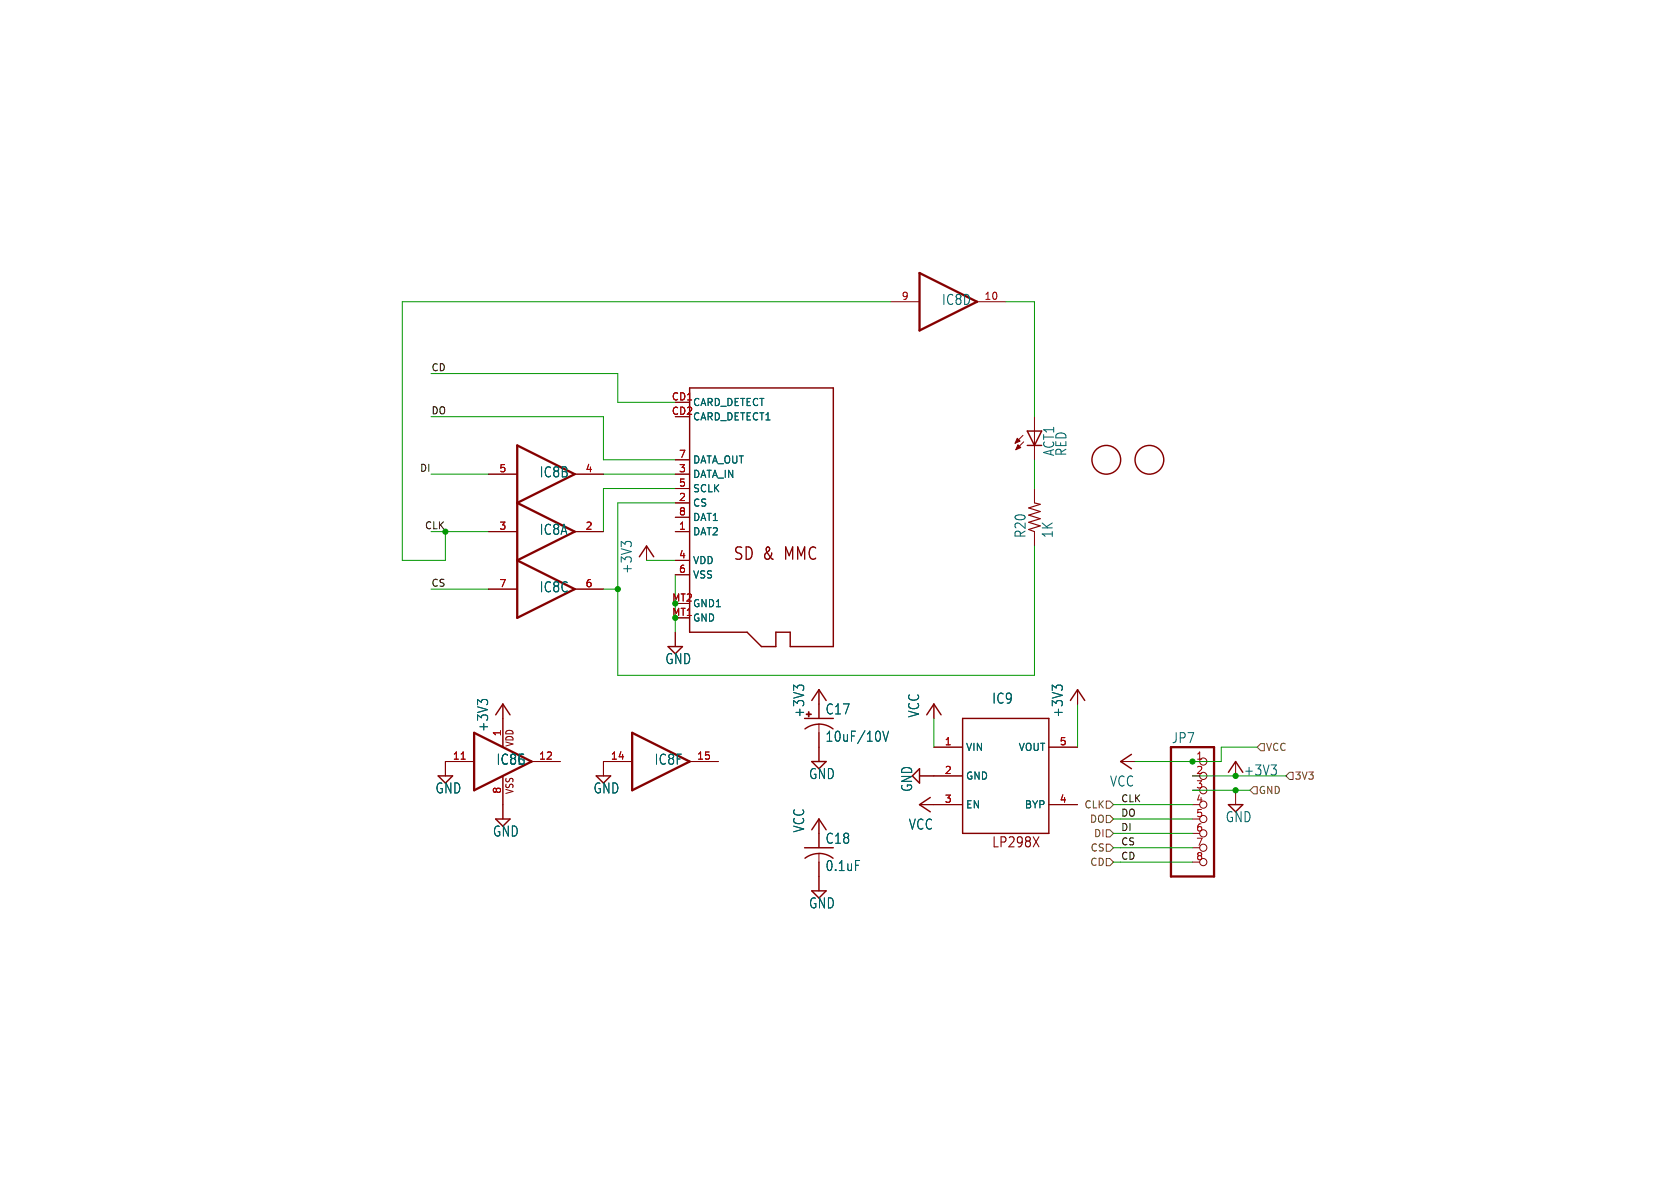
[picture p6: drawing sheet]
<svg xmlns="http://www.w3.org/2000/svg" width="297mm" height="210mm" viewBox="0 0 297 210" stroke-linecap="round" stroke-linejoin="round" font-family="sans-serif">
<g fill="none" stroke="#840000" stroke-width=".25">
<path d="M121.9 68.6h25.4v45.7h-7.6v-2.5h-2.5v2.5h-2.6l-2.5-2.5h-10.2zM181.6 78.7h2.5M181.6 76.2h2.5l-1.2 2.5zM113 98.4l1.3-1.9 1.3 1.9M118.1 114.3h2.5l-1.2 1.3zM77.5 137.2h2.5l-1.3 1.2zM87.6 126.4l1.3-1.9 1.3 1.9M105.4 137.2h2.5l-1.2 1.2zM142.2 127h5.1M143.5 134.6h2.5l-1.2 1.3zM143.5 123.8l1.3-1.9 1.2 1.9M144.8 128a4.1 4.1 0 0 0-2.5 .9"/>
<path d="M144.8 128a4.1 4.1 0 0 1 2.5 .9M162.6 135.9v2.5l-1.3-1.2zM163.8 126.4l1.3-1.9 1.3 1.9M170.2 127h15.2v20.3h-15.2zM189.2 123.8l1.3-1.9 1.3 1.9M200 133.4l-1.9 1.2 1.9 1.3M217.2 136.5l1.2-1.9 1.3 1.9M87.6 144.8h2.6l-1.3 1.3zM142.2 149.9h5.1M143.5 157.5h2.5l-1.2 1.3zM143.5 146.7l1.3-1.9 1.2 1.9M144.8 150.9a4.1 4.1 0 0 0-2.5 .8"/>
<path d="M144.8 150.9a4.1 4.1 0 0 1 2.5 .8M164.5 141l-1.9 1.2 1.9 1.3M217.2 142.2h2.5l-1.3 1.3z"/>
<circle cx="195.6" cy="81.3" r="2.54"/>
<circle cx="203.2" cy="81.3" r="2.54"/>
</g>
<g fill="none" stroke="#840000" stroke-width=".18">
<path d="M157.5 53.3h5.1M172.7 53.3h5.1M180.8 77l-1.3 1.4M181 78.1l-1.4 1.4M182.9 73.7v7.6M86.4 94h5M86.4 83.8h5M101.6 94h5.1M101.6 83.8h5.1M114.3 96.5v2.6M119.4 94h2.5M119.4 88.9h2.5"/>
<path d="M119.4 83.8h2.5M119.4 99.1h2.5M119.4 86.4h2.5M119.4 81.3h2.5M119.4 91.4h2.5M182.9 86.4v2.5M182.9 94v2.5M86.4 104.1h5M101.6 104.1h5.1M119.4 101.6h2.5M119.4 111.8v2.5M83.8 134.6h-5.1v2.6"/>
<path d="M88.9 124.5v7.6M88.9 137.2v7.6M94 134.6h5.1M111.8 134.6h-5.1v2.6M121.9 134.6h5.1M144.8 121.9v5.1M144.8 128v6.6M162.6 137.2h7.6M165.1 124.5v2.5M165.1 132.1h5.1M185.4 132.1h5.1M190.5 121.9v2.6"/>
<path d="M198.1 134.6h2.6M210.8 134.6h1.3M210.8 139.7h1.3M218.4 134.6v2.6M218.4 139.7v2.5M144.8 144.8v5.1M144.8 150.9v6.6M162.6 142.2h7.6M185.4 142.2h5.1M210.8 144.8h1.3M210.8 147.3h1.3M210.8 149.9h1.3"/>
<path d="M210.8 152.4h1.3"/>
<circle cx="212.7" cy="137.2" r=".63"/>
<circle cx="212.7" cy="134.6" r=".63"/>
<circle cx="212.7" cy="139.7" r=".63"/>
<circle cx="212.7" cy="147.3" r=".63"/>
<circle cx="212.7" cy="152.4" r=".63"/>
<circle cx="212.7" cy="142.2" r=".63"/>
<circle cx="212.7" cy="144.8" r=".63"/>
<circle cx="212.7" cy="149.9" r=".63"/>
</g>
<path d="M162.6 48.3l10.1 5-10.1 5.1zM91.4 78.7l10.2 5.1-10.2 5.1 10.2 5.1-10.2 5.1 10.2 5-10.2 5.1zM83.8 129.5l10.2 5.1-10.2 5.1zM111.8 129.5l10.1 5.1-10.1 5.1zM207 132.1h7.6v22.8h-7.6z" fill="none" stroke="#840000" stroke-width=".41"/>
<path d="M81.5 134.2h.7" fill="none" stroke="#a90000" stroke-width=".18"/>
<path d="M110.5 96.2l-.7-.5v.9M110.7 95.8h.7M85.1 124.2l-.7-.5v.9M85.3 123.7h.7M141 121.6l-.7-.5v.9M141.2 121.2h.7M156.1 129.3l.5 1.7 .5-1.7M186.7 121.6l-.7-.5v.9M186.9 121.2h.7M224.7 135.2h.9l-.5 .7M225.6 136.1v.7" fill="none" stroke="#006464" stroke-width=".18"/>
<path d="M182.9 88.9l1 .3-2 .6 2 .6-2 .7 2 .6-2 .6 2 .7-2 .6 1 .4" fill="none" stroke="#840000" stroke-width=".2"/>
<g fill="#840000" stroke="#840000" stroke-width=".18">
<path d="M179.8 77.5l.5 .5-.8 .4z"/>
<path d="M180 78.6l.5 .5-.9 .4z"/>
<path d="M142.5 126.2h.9v.1h-.9z"/>
</g>
<path d="M182.7 147.9l1 1.8M183.7 147.9l-1 1.8" fill="none" stroke="#840000" stroke-width=".19"/>
<path d="M221.6 139.1h.6v1.2h-.6l-.6-.6zM222.9 131.4h.6v1.3h-.6l-.7-.6zM228 136.5h.6v1.3h-.6l-.7-.6zM195.6 151.8h.6l.6 .6-.6 .6h-.6zM195.6 149.2h.6l.6 .7-.6 .6h-.6zM195.6 144.1h.6l.6 .7-.6 .6h-.6zM195.6 141.6h.6l.6 .6-.6 .7h-.6zM195.6 146.7h.6l.6 .6-.6 .7h-.6z" fill="none" stroke="#725600" stroke-width=".18"/>
<g fill="none" stroke="#009600" stroke-width=".18">
<path d="M157.5 53.3h-86.4v45.8h7.6v-5.1h7.7M177.8 53.3h5.1v20.4M76.2 66h33v5.1h10.2M76.2 73.7h30.5v7.6h12.7M76.2 83.8h10.2M106.7 83.8h12.7M114.3 99.1h5.1M119.4 88.9h-10.2v30.5h73.7v-22.9M119.4 86.4h-12.7v7.6M182.9 81.3v5.1M76.2 104.1h10.2M106.7 104.1h2.5"/>
<path d="M119.4 101.6v10.2M165.1 127v5.1M190.5 124.5v7.6M210.8 139.7h10.2M210.8 137.2h16.5M222.2 132.1h-6.3v2.5h-15.2M196.8 152.4h14M196.8 147.3h14M196.8 149.9h14M196.8 142.2h14M196.8 144.8h14"/>
</g>
<g fill="#009600" stroke="#009600" stroke-width=".18">
<circle cx="119.4" cy="106.7" r=".46"/>
<circle cx="119.4" cy="109.2" r=".46"/>
<circle cx="78.7" cy="94" r=".46"/>
<circle cx="109.2" cy="104.1" r=".46"/>
<circle cx="218.4" cy="137.2" r=".46"/>
<circle cx="210.8" cy="134.6" r=".46"/>
<circle cx="218.4" cy="139.7" r=".46"/>
</g>
<g font-size="3" fill="#840000">
<text x="129.5" y="99.3">SD &amp;</text>
<text x="138.9" y="99.3">MMC</text>
</g>
<g font-size="2.5" fill="#006464">
<text x="166.4" y="54.1">IC8D</text>
<text x="186.6" y="80.7" transform="rotate(-90 186.6 80.7)">ACT1</text>
<text x="188.7" y="80.7" transform="rotate(-90 188.7 80.7)">RED</text>
<text x="95.3" y="84.6">IC8B</text>
<text x="95.3" y="94.8">IC8A</text>
<text x="181.5" y="95.2" transform="rotate(-90 181.5 95.2)">R20</text>
<text x="186.3" y="95.2" transform="rotate(-90 186.3 95.2)">1K</text>
<text x="111.9" y="101.5" transform="rotate(-90 111.9 101.5)">+3V3</text>
<text x="95.3" y="104.9">IC8C</text>
<text x="117.5" y="117.6">GND</text>
<text x="175.3" y="124.6">IC9</text>
<text x="86.5" y="129.5" transform="rotate(-90 86.5 129.5)">+3V3</text>
<text x="142.4" y="126.9" transform="rotate(-90 142.4 126.9)">+3V3</text>
<text x="145.9" y="126.5">C17</text>
<text x="145.9" y="131.3">10uF/10V</text>
<text x="162.7" y="126.9" transform="rotate(-90 162.7 126.9)">VCC</text>
<text x="188.1" y="126.9" transform="rotate(-90 188.1 126.9)">+3V3</text>
<text x="207.1" y="131.6">JP7</text>
<text x="87.7" y="135.4">IC8E</text>
<text x="115.6" y="135.4">IC8F</text>
<text x="142.9" y="137.9">GND</text>
<text x="219.8" y="137.3">+3V3</text>
<text x="76.9" y="140.5">GND</text>
<text x="104.8" y="140.5">GND</text>
<text x="161.5" y="140.1" transform="rotate(-90 161.5 140.1)">GND</text>
<text x="196.1" y="139.3">VCC</text>
<text x="87" y="148.1">GND</text>
<text x="142.4" y="147.3" transform="rotate(-90 142.4 147.3)">VCC</text>
<text x="145.9" y="149.4">C18</text>
<text x="160.6" y="146.9">VCC</text>
<text x="216.6" y="145.6">GND</text>
<text x="145.9" y="154.2">0.1uF</text>
<text x="142.9" y="160.8">GND</text>
</g>
<text font-size="2.5" fill="#840000" x="175.3" y="150.1">LP298X</text>
<g font-size="1.8" fill="#a90000">
<text x="159.3" y="53.1">9</text>
<text x="173.9" y="53.1">10</text>
<text x="118.7" y="70.9">CD1</text>
<text x="118.7" y="73.4">CD2</text>
<text x="88.2" y="83.6">5</text>
<text x="103.4" y="83.6">4</text>
<text x="119.9" y="83.6">3</text>
<text x="119.9" y="81">7</text>
<text x="119.9" y="88.6">2</text>
<text x="119.9" y="86.1">5</text>
<text x="88.2" y="93.7">3</text>
<text x="103.4" y="93.7">2</text>
<text x="119.9" y="93.7">1</text>
<text x="119.9" y="91.2">8</text>
<text x="119.9" y="98.8">4</text>
<text x="119.9" y="101.3">6</text>
<text x="88.2" y="103.9">7</text>
<text x="103.4" y="103.9">6</text>
<text x="118.7" y="106.4">MT2</text>
<text x="118.7" y="109">MT1</text>
<text x="88.6" y="130.2" transform="rotate(-90 88.6 130.2)">1</text>
<text x="166.9" y="131.8">1</text>
<text x="187.3" y="131.8">5</text>
<text x="80" y="134.4">11</text>
<text x="95.2" y="134.4">12</text>
<text x="107.9" y="134.4">14</text>
<text x="123.1" y="134.4">15</text>
<text x="166.9" y="136.9">2</text>
<text x="211.4" y="134.4">1</text>
<text x="211.4" y="136.9">2</text>
<text x="88.6" y="140.4" transform="rotate(-90 88.6 140.4)">8</text>
<text x="166.9" y="142">3</text>
<text x="187.3" y="142">4</text>
<text x="211.4" y="139.4">3</text>
<text x="211.4" y="142">4</text>
<text x="211.4" y="144.5">5</text>
<text x="211.4" y="147.1">6</text>
<text x="211.4" y="149.6">7</text>
<text x="211.4" y="152.1">8</text>
</g>
<g font-size="1.8" fill="#006464">
<text x="122.4" y="72">CARD_DETECT</text>
<text x="122.4" y="74.5">CARD_DETECT1</text>
<text x="122.4" y="82.1">DATA_OUT</text>
<text x="122.4" y="89.8">CS</text>
<text x="122.4" y="84.7">DATA_IN</text>
<text x="122.4" y="87.2">SCLK</text>
<text x="122.4" y="94.8">DAT2</text>
<text x="122.4" y="92.3">DAT1</text>
<text x="122.4" y="99.9">VDD</text>
<text x="122.4" y="102.5">VSS</text>
<text x="122.4" y="107.5">GND1</text>
<text x="122.4" y="110.1">GND</text>
<text x="170.7" y="132.9">VIN</text>
<text x="180" y="132.9">VOUT</text>
<text x="170.7" y="138">GND</text>
<text x="170.7" y="143.1">EN</text>
<text x="181.1" y="143.1">BYP</text>
</g>
<g font-size="1.8" fill="#840000">
<text x="91" y="132.1" transform="rotate(-90 91 132.1)">VDD</text>
<text x="91" y="140.5" transform="rotate(-90 91 140.5)">VSS</text>
</g>
<g font-size="1.8" fill="#725600">
<text x="223.7" y="132.9">VCC</text>
<text x="191.6" y="143.1">CLK</text>
<text x="222.4" y="140.6">GND</text>
<text x="228.8" y="138">3V3</text>
<text x="192.6" y="145.6">DO</text>
<text x="193.3" y="148.2">DI</text>
<text x="192.6" y="153.3">CD</text>
<text x="192.7" y="150.7">CS</text>
</g>
<g font-size="1.7" fill="#0f0f0f">
<text x="76.2" y="65.7">CD</text>
<text x="76.2" y="73.3">DO</text>
<text x="74.2" y="83.5">DI</text>
<text x="76.2" y="103.8">CS</text>
<text x="198.1" y="141.9">CLK</text>
<text x="198.1" y="149.5">CS</text>
<text x="198.1" y="147">DI</text>
<text x="198.1" y="144.4">DO</text>
<text x="198.1" y="152.1">CD</text>
</g>
<text font-size="1.7" fill="#009600" x="75" y="93.6">CLK</text>
</svg>
